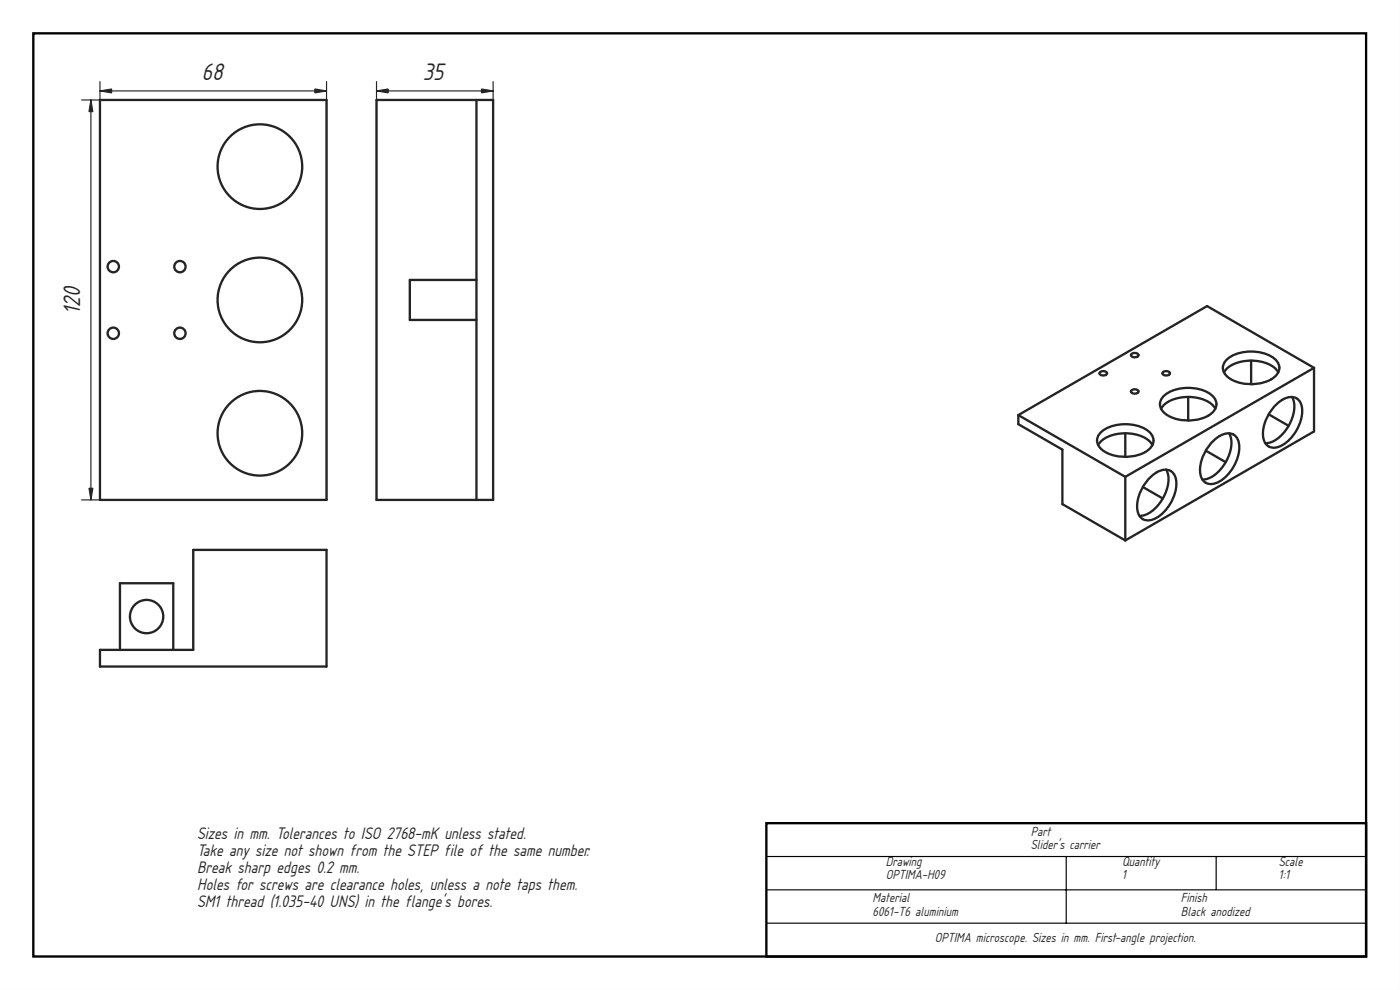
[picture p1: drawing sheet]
<svg xmlns="http://www.w3.org/2000/svg" width="420mm" height="297mm" viewBox="0 0 420 297" stroke-linecap="round" stroke-linejoin="round" font-family="sans-serif">
<path d="M0 0h420v297h-420zM0 0v297h420v-297z" fill="#000"/>
<path d="M10 10h400v277h-400zM230 247h180v40h-180z" fill="none" stroke="#000" stroke-width=".7" stroke-linecap="butt"/>
<path d="M230 257h180M320 257v20M365 257v10M230 267h180M230 277h180" fill="none" stroke="#000" stroke-width=".35"/>
<g fill="#fff">
<path d="M30 30h68v120h-68z" fill-rule="evenodd"/>
<circle cx="78" cy="130" r="12.7"/>
<circle cx="78" cy="90" r="12.7"/>
<circle cx="78" cy="50" r="12.7"/>
<circle cx="54" cy="100" r="1.7"/>
<circle cx="54" cy="80" r="1.7"/>
<circle cx="34" cy="80" r="1.7"/>
<circle cx="34" cy="100" r="1.7"/>
</g>
<g fill="none" stroke="#212529" stroke-width=".7">
<path d="M30 30h68v120h-68z"/>
<circle cx="78" cy="50" r="12.7"/>
<circle cx="34" cy="80" r="1.7"/>
<circle cx="54" cy="80" r="1.7"/>
<circle cx="34" cy="100" r="1.7"/>
<circle cx="54" cy="100" r="1.7"/>
<circle cx="78" cy="90" r="12.7"/>
<circle cx="78" cy="130" r="12.7"/>
</g>
<path d="M24.5 30h5.6M27.3 30v120M30 27.3h68M30 24.5v125.5M98 24.5v125.5M24.5 150h5.6" fill="none" stroke="#212529" stroke-width=".35"/>
<g fill="#212529" stroke="#212529" stroke-width=".35">
<path d="M94.5 26.7l3.5 .6-3.5 .6z"/>
<path d="M30 27.3l3.5-.6v1.2z"/>
<path d="M26.7 146.5h1.2l-.6 3.5z"/>
<path d="M27.3 30l.6 3.5h-1.2z"/>
</g>
<g fill="#fff">
<path d="M36 175h16v20h6v-30h40v35h-68v-5h6z" fill-rule="evenodd"/>
<path d="M58 165h40v35h-68v-5h28z" fill-rule="evenodd"/>
<path d="M36 175h16v20h-16z" fill-rule="evenodd"/>
<circle cx="44" cy="185" r="5"/>
</g>
<g fill="none" stroke="#212529" stroke-width=".7">
<path d="M58 165h40v35h-68v-5h28zM36 195v-20h16v20"/>
<circle cx="44" cy="185" r="5"/>
</g>
<g fill="#fff">
<path d="M113 30h35v120h-35z" fill-rule="evenodd"/>
<path d="M113 30h30v54h-20v12h20v54h-30z" fill-rule="evenodd"/>
<path d="M143 30h5v120h-5z" fill-rule="evenodd"/>
<path d="M123 84h20v12h-20z" fill-rule="evenodd"/>
</g>
<path d="M113 30h35v120h-35zM143 30v120M143 84h-20v12h20" fill="none" stroke="#212529" stroke-width=".7"/>
<path d="M113 27.3h35M113 24.5v125.5M148 24.5v125.5" fill="none" stroke="#212529" stroke-width=".35"/>
<g fill="#212529" stroke="#212529" stroke-width=".35">
<path d="M144.5 26.7l3.5 .6-3.5 .6z"/>
<path d="M113 27.3l3.5-.6v1.2z"/>
</g>
<g fill="#fff">
<path d="M305.6 124.5l56.7-32.7 32.1 18.6v19l-56.7 32.8-18.9-10.9v-16.4l-13.2-7.6z" fill-rule="evenodd"/>
<path d="M305.6 124.5l56.7-32.7 32.1 18.6-56.7 32.7z" fill-rule="evenodd"/>
<path d="M337.7 143.1l56.7-32.7v19l-56.7 32.8z" fill-rule="evenodd"/>
<path d="M305.6 124.5l32.1 18.6v19.1l-18.9-10.9v-16.4l-13.2-7.6z" fill-rule="evenodd"/>
<path d="M368.4 107.7a12.5 12.5 0 0 1 14.2 0 3.6 3.6 0 0 1-1.1 6.1 12.7 12.7 0 0 1-13.3-.9 3.3 3.3 0 0 1 .2-5.2z" fill-rule="evenodd"/>
<path d="M330.6 129.5a12.5 12.5 0 0 1 14.2 0 3.6 3.6 0 0 1-1.1 6.1 12.7 12.7 0 0 1-13.2-.9 3.3 3.3 0 0 1 .1-5.2z" fill-rule="evenodd"/>
<path d="M349.5 118.6a12.5 12.5 0 0 1 14.2 0 3.6 3.6 0 0 1-1.1 6.1 12.7 12.7 0 0 1-13.3-.9 3.3 3.3 0 0 1 .2-5.2z" fill-rule="evenodd"/>
<path d="M344.9 143.5a6 6 0 0 1 6.1-2.4 4.6 4.6 0 0 1 1.9 5.5 11.8 11.8 0 0 1-7.8 9.5 3.3 3.3 0 0 1-3.8-3.4 12.6 12.6 0 0 1 3.6-9.2z" fill-rule="evenodd"/>
<path d="M382.7 121.7a6 6 0 0 1 6.1-2.4 4.6 4.6 0 0 1 1.9 5.5 11.8 11.8 0 0 1-7.8 9.5 3.3 3.3 0 0 1-3.8-3.4 12.6 12.6 0 0 1 3.6-9.2z" fill-rule="evenodd"/>
<path d="M363.8 132.6a6 6 0 0 1 6.1-2.4 4.6 4.6 0 0 1 1.9 5.5 11.8 11.8 0 0 1-7.8 9.5 3.3 3.3 0 0 1-3.8-3.4 12.6 12.6 0 0 1 3.6-9.2z" fill-rule="evenodd"/>
<path d="M330.6 129.5a12.5 12.5 0 0 1 14.2 0 3.2 3.2 0 0 1 1.1 4 9.2 9.2 0 0 0-8.2-3.5 9.2 9.2 0 0 0-8.1 3.5 3.2 3.2 0 0 1 1-4z" fill-rule="evenodd"/>
<path d="M349.5 118.6a12.5 12.5 0 0 1 14.2 0 3.2 3.2 0 0 1 1 4 9.2 9.2 0 0 0-8.1-3.5 9.2 9.2 0 0 0-8.1 3.5 3.2 3.2 0 0 1 1-4z" fill-rule="evenodd"/>
<path d="M368.4 107.7a12.5 12.5 0 0 1 14.2 0 3.2 3.2 0 0 1 1 4 9.2 9.2 0 0 0-8.1-3.5 9.2 9.2 0 0 0-8.2 3.5 3.2 3.2 0 0 1 1.1-4z" fill-rule="evenodd"/>
<path d="M368.9 130a3.3 3.3 0 0 1 3 3.8 12.5 12.5 0 0 1-7.1 11.2 3.1 3.1 0 0 1-3.9-1.1 9 9 0 0 0 6.9-5.2 9 9 0 0 0 1.1-8.7z" fill-rule="evenodd"/>
<path d="M350 140.9a3.3 3.3 0 0 1 3 3.8 12.5 12.5 0 0 1-7.1 11.2 3.1 3.1 0 0 1-3.9-1.1 9 9 0 0 0 7-5.2 9 9 0 0 0 1-8.7z" fill-rule="evenodd"/>
<path d="M387.7 119.1a3.3 3.3 0 0 1 3.1 3.7 12.5 12.5 0 0 1-7.1 11.3 3.1 3.1 0 0 1-4-1.1 9 9 0 0 0 7-5.2 9 9 0 0 0 1-8.7z" fill-rule="evenodd"/>
<path d="M375.5 108.2a9.2 9.2 0 0 1 8.1 3.5 9 9 0 0 1-8.1 3.6z" fill-rule="evenodd"/>
<path d="M337.7 130a9.2 9.2 0 0 1 8.2 3.5 9 9 0 0 1-8.2 3.6z" fill-rule="evenodd"/>
<path d="M356.6 119.1a9.2 9.2 0 0 1 8.1 3.5 9 9 0 0 1-8.1 3.6z" fill-rule="evenodd"/>
<path d="M330.5 132.4a10.8 10.8 0 0 1 7.2-2.4v7.1a9.2 9.2 0 0 1-8.1-3.6z" fill-rule="evenodd"/>
<path d="M349.3 121.5a10.8 10.8 0 0 1 7.3-2.4v7.1a9.2 9.2 0 0 1-8.1-3.6z" fill-rule="evenodd"/>
<path d="M368.2 110.6a10.8 10.8 0 0 1 7.3-2.4v7.1a9.2 9.2 0 0 1-8.2-3.6z" fill-rule="evenodd"/>
<path d="M344.9 143.5a7 7 0 0 1 5.1-2.6 9 9 0 0 1-1 8.7l-6-3.5z" fill-rule="evenodd"/>
<path d="M363.8 132.6a7 7 0 0 1 5.1-2.6 9 9 0 0 1-1.1 8.7l-5.9-3.5z" fill-rule="evenodd"/>
<path d="M382.7 121.7a7 7 0 0 1 5-2.6 9 9 0 0 1-1 8.7l-6-3.5z" fill-rule="evenodd"/>
<path d="M380.7 124.3l6 3.5a9 9 0 0 1-7 5.2 9 9 0 0 1 1-8.7z" fill-rule="evenodd"/>
<path d="M343 146.1l6 3.5a9 9 0 0 1-7 5.2 9 9 0 0 1 1-8.7z" fill-rule="evenodd"/>
<path d="M361.9 135.2l5.9 3.5a9 9 0 0 1-6.9 5.2 9 9 0 0 1 1-8.7z" fill-rule="evenodd"/>
<path d="M339.5 117.2a1.23 1.23 0 0 1 2.1 .4 1.38 1.38 0 0 1-2.2-.1z" fill-rule="evenodd"/>
<path d="M348.9 111.8a1.23 1.23 0 0 1 2.2 .4 1.38 1.38 0 0 1-2.2-.2z" fill-rule="evenodd"/>
<path d="M339.5 106.3a1.23 1.23 0 0 1 2.1 .4 1.38 1.38 0 0 1-2.2-.1z" fill-rule="evenodd"/>
<path d="M330.1 111.8a1.23 1.23 0 0 1 2.1 .4 1.38 1.38 0 0 1-2.2-.2z" fill-rule="evenodd"/>
</g>
<g fill="none" stroke="#212529" stroke-width=".7">
<path d="M330.1 111.8a1.23 1.23 0 0 1 2.1 .4 1.38 1.38 0 0 1-2.2-.2zM339.5 117.2a1.23 1.23 0 0 1 2.1 .4 1.38 1.38 0 0 1-2.2-.1zM339.5 106.3a1.23 1.23 0 0 1 2.1 .4 1.38 1.38 0 0 1-2.2-.1zM348.9 111.8a1.23 1.23 0 0 1 2.2 .4 1.38 1.38 0 0 1-2.2-.2zM349.5 118.6a12.5 12.5 0 0 1 14.2 0 3.4 3.4 0 0 1-.5 5.7 12.5 12.5 0 0 1-13.9-.6 3.2 3.2 0 0 1 .2-5.1zM356.6 119.1v7.1M367.3 111.7a9.2 9.2 0 0 1 8.2-3.5 9.2 9.2 0 0 1 8.1 3.5M368.4 107.7a12.5 12.5 0 0 1 14.2 0 3.4 3.4 0 0 1-.5 5.7 12.5 12.5 0 0 1-14-.6 3.2 3.2 0 0 1 .3-5.1zM375.5 108.2v7.1M387.7 119.1a9 9 0 0 1-1 8.7 9 9 0 0 1-7 5.2M394.4 110.4l-32.1-18.6-56.7 32.7M394.4 110.4v19l-56.7 32.8"/>
<path d="M394.4 110.4l-56.7 32.7M305.6 124.5v2.8l13.2 7.6v16.4l18.9 10.9M305.6 124.5l32.1 18.6M329.6 133.5a9.2 9.2 0 0 1 8.1-3.5 9.2 9.2 0 0 1 8.2 3.5M330.6 129.5a12.5 12.5 0 0 1 14.2 0 3.4 3.4 0 0 1-.5 5.7 12.5 12.5 0 0 1-13.9-.6 3.2 3.2 0 0 1 .2-5.1zM337.7 130v7.1M348.5 122.6a9.2 9.2 0 0 1 8.1-3.5 9.2 9.2 0 0 1 8.1 3.5M361.9 135.2l5.9 3.5M364 132.4a5.5 5.5 0 0 1 6.2-2 5.5 5.5 0 0 1 1.4 6.4 11.7 11.7 0 0 1-7.6 8.4 3.3 3.3 0 0 1-3.8-3.3 12.6 12.6 0 0 1 3.8-9.5zM368.9 130a9 9 0 0 1-1.1 8.7 9 9 0 0 1-6.9 5.2M380.7 124.3l6 3.5M382.9 121.5a5.5 5.5 0 0 1 6.2-2 5.5 5.5 0 0 1 1.4 6.4 11.7 11.7 0 0 1-7.6 8.4 3.3 3.3 0 0 1-3.8-3.3 12.6 12.6 0 0 1 3.8-9.5z"/>
<path d="M337.7 143.1v19.1M343 146.1l6 3.5M345.1 143.3a5.5 5.5 0 0 1 6.2-2 5.5 5.5 0 0 1 1.4 6.4 11.7 11.7 0 0 1-7.6 8.4 3.3 3.3 0 0 1-3.8-3.3 12.6 12.6 0 0 1 3.8-9.5zM350 140.9a9 9 0 0 1-1 8.7 9 9 0 0 1-7 5.2"/>
</g>
<g font-size="6.7" fill="#212529">
<text x="60.5" y="24.1">68</text>
<text x="127" y="24.1">35</text>
<text x="24.1" y="94.2" transform="rotate(-90 24.1 94.2)">120</text>
</g>
<g font-size="4.7" fill="#212529">
<text x="59.1" y="251.7">Sizes in mm. Tolerances to ISO 2768-mK unless stated.</text>
<text x="59.1" y="256.8">Take any size not shown from the STEP file of the same number.</text>
<text x="59.1" y="261.9">Break sharp edges 0.2 mm.</text>
<text x="59.1" y="267">Holes for screws are clearance holes, unless a note taps them.</text>
<text x="59.1" y="272.1">SM1 thread (1.035-40 UNS) in the flange's bores.</text>
</g>
<g font-size="3.7" fill="#212529">
<text x="309.4" y="250.7">Part</text>
<text x="309.4" y="254.8">Slider's carrier</text>
<text x="265.9" y="259.7">Drawing</text>
<text x="265.9" y="263.8">OPTIMA-H09</text>
<text x="336.7" y="259.7">Quantity</text>
<text x="336.7" y="263.8">1</text>
<text x="383.8" y="259.7">Scale</text>
<text x="383.8" y="263.8">1:1</text>
<text x="261.9" y="270.7">Material</text>
<text x="261.9" y="274.8">6061-T6 aluminium</text>
<text x="354.4" y="270.7">Finish</text>
<text x="354.4" y="274.8">Black anodized</text>
<text x="280.6" y="282.7">OPTIMA microscope. Sizes in mm. First-angle projection.</text>
</g>
</svg>
